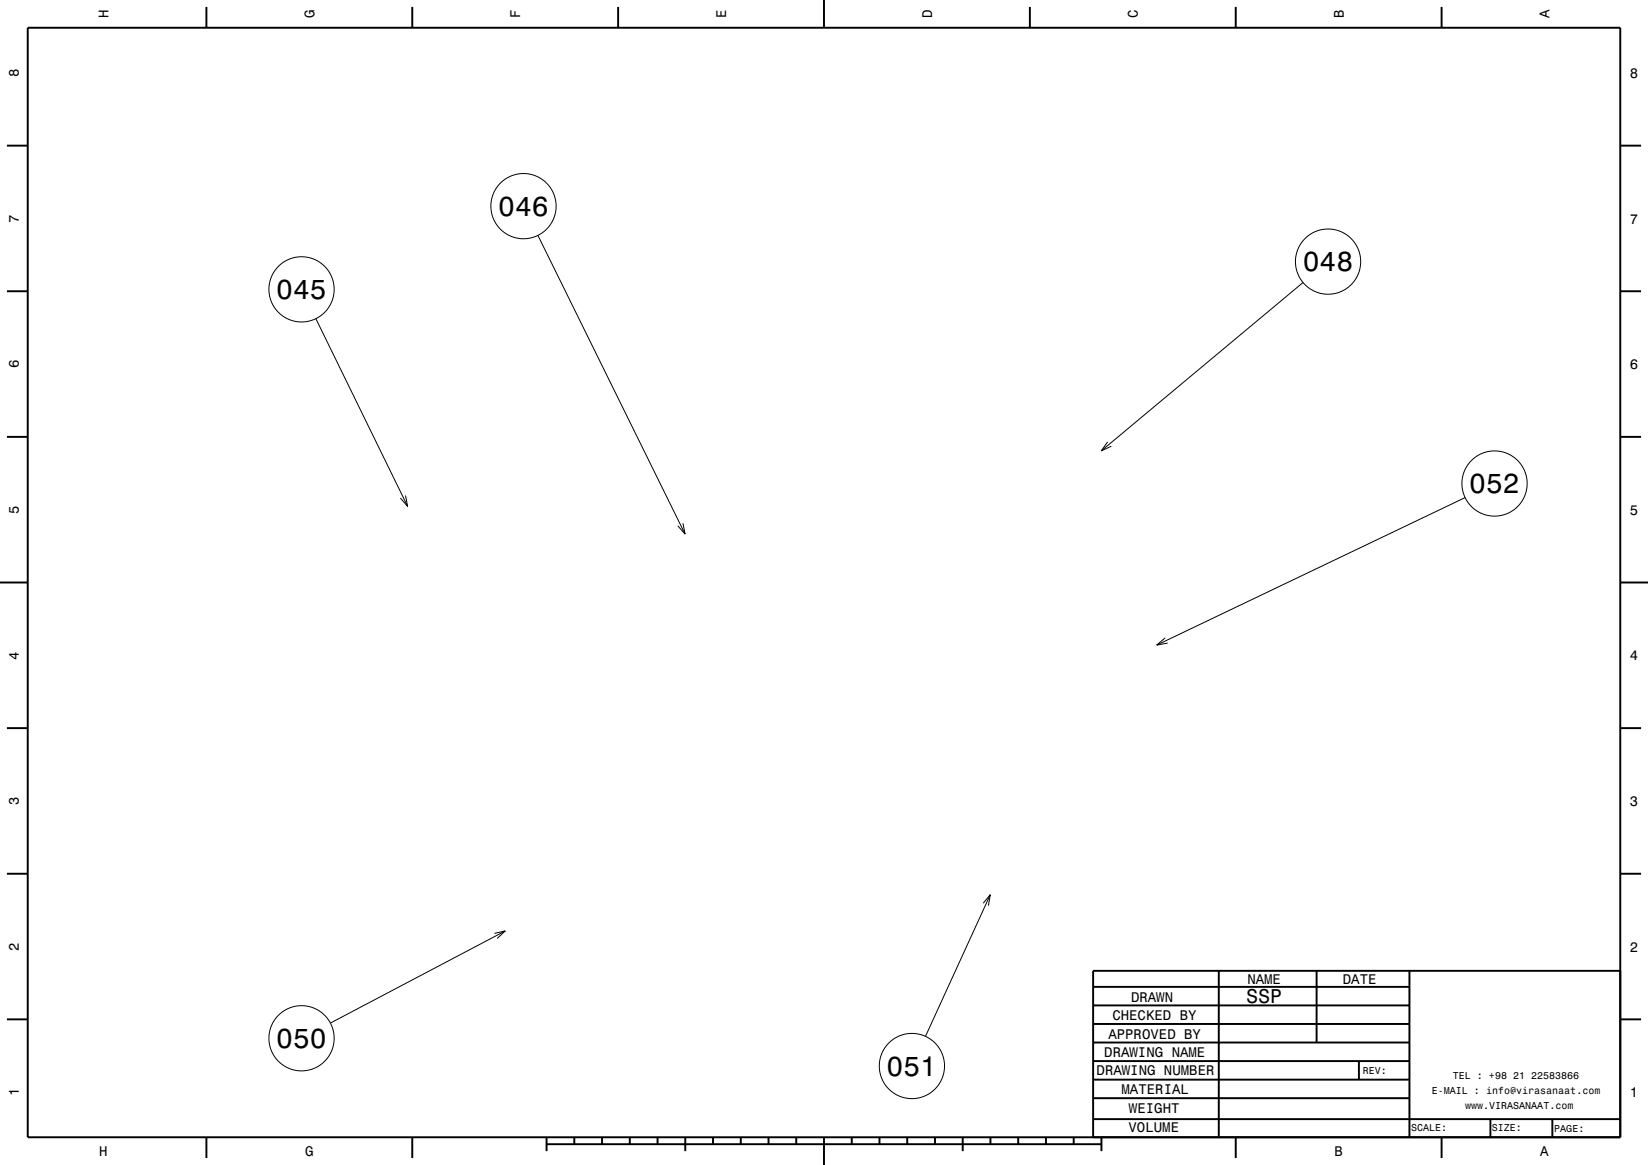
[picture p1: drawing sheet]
<svg xmlns="http://www.w3.org/2000/svg" width="297mm" height="210mm" viewBox="0 0 297 210" stroke-linecap="round" stroke-linejoin="round" font-family="sans-serif">
<g fill="none" stroke="#000" stroke-width=".35">
<path d="M5 5h287v200h-287zM37.2 1.3v3.7M74.3 1.3v3.7M111.4 1.3v3.7M148.5 0v5M185.6 1.3v3.7M222.7 1.3v3.7M259.8 1.3v3.7M1.2 26.3h3.8M292 26.3h3.8M1.2 52.5h3.8M292 52.5h3.8"/>
<path d="M1.2 78.8h3.8M292 78.8h3.8M0 105h5M292 105h5M1.2 131.3h3.8M292 131.3h3.8M1.2 157.5h3.8M292 157.5h3.8M197 177.9h57M219.6 174.9v30M237.3 175v12.9M254 175v30"/>
<path d="M292 175h-95v30M1.2 183.8h3.8M197 181.2h57M197 184.6h57M197 187.9h57M197 191.3h57M197 194.6h57M197 198h57M244.9 191.3v3.3M292 183.8h3.8M37.2 205v3.8M74.3 205v3.8"/>
<path d="M98.5 206.3h100M98.5 205v2.5M103.5 205v1.3M108.5 205v1.3M113.5 205v1.3M118.5 205v1.3M123.5 205v2.5M128.5 205v1.3M133.5 205v1.3M138.5 205v1.3M143.5 205v1.3M148.5 205v5"/>
<path d="M153.5 205v1.3M158.5 205v1.3M163.5 205v1.3M168.5 205v1.3M173.5 205v2.5M178.5 205v1.3M183.5 205v1.3M188.5 205v1.3M193.5 205v1.3M197 201.7h95M198.5 205v2.5M222.7 205v3.8"/>
<path d="M259.8 205v3.8M268.6 201.7v3.3M279.8 201.8v3.2"/>
</g>
<g fill="none" stroke="#000" stroke-width=".18">
<path d="M56.9 57.4l16.6 33.9M96.9 42.4l26.6 53.9M234.8 50.9l-36.3 30.4M199.6 79.6l-1.1 1.7 1.8-.9M73.1 89.3l.4 2-1.3-1.5M123.1 94.3l.4 2-1.4-1.5M264 89.7l-55.5 26.6M210 115l-1.5 1.3 1.9-.4M89.1 168.3l2-.5-1.5 1.4M91.1 167.8l-31.6 16.6M177.2 162.8l1.3-1.5-.4 2M178.5 161.3l-11.7 25.5"/>
<circle cx="94.3" cy="37.2" r="5.9"/>
<circle cx="54.3" cy="52.2" r="5.9"/>
<circle cx="239.3" cy="47.2" r="5.9"/>
<circle cx="269.3" cy="87.2" r="5.9"/>
<circle cx="54.3" cy="187.2" r="5.9"/>
<circle cx="164.3" cy="192.2" r="5.9"/>
</g>
<g font-size="5">
<text x="89.8" y="38.9">046</text>
<text x="49.8" y="53.9">045</text>
<text x="234.8" y="48.9">048</text>
<text x="264.8" y="88.9">052</text>
<text x="49.8" y="188.9">050</text>
<text x="159.8" y="193.9">051</text>
</g>
<text font-size="3.6" x="224.6" y="180.7">SSP</text>
<g font-size="2.5">
<text x="19.6" y="3.3" transform="rotate(-90 19.6 3.3)">H</text>
<text x="56.7" y="3.3" transform="rotate(-90 56.7 3.3)">G</text>
<text x="93.8" y="3.3" transform="rotate(-90 93.8 3.3)">F</text>
<text x="130.9" y="3.3" transform="rotate(-90 130.9 3.3)">E</text>
<text x="168" y="3.3" transform="rotate(-90 168 3.3)">D</text>
<text x="205.1" y="3.3" transform="rotate(-90 205.1 3.3)">C</text>
<text x="242.2" y="3.3" transform="rotate(-90 242.2 3.3)">B</text>
<text x="279.3" y="3.3" transform="rotate(-90 279.3 3.3)">A</text>
<text x="3.4" y="13.9" transform="rotate(-90 3.4 13.9)">8</text>
<text x="293.7" y="14">8</text>
<text x="3.4" y="40.1" transform="rotate(-90 3.4 40.1)">7</text>
<text x="293.7" y="40.3">7</text>
<text x="3.4" y="66.4" transform="rotate(-90 3.4 66.4)">6</text>
<text x="293.7" y="66.5">6</text>
<text x="3.4" y="92.6" transform="rotate(-90 3.4 92.6)">5</text>
<text x="293.7" y="92.8">5</text>
<text x="3.4" y="118.9" transform="rotate(-90 3.4 118.9)">4</text>
<text x="293.7" y="119">4</text>
<text x="3.4" y="145.1" transform="rotate(-90 3.4 145.1)">3</text>
<text x="293.7" y="145.3">3</text>
<text x="3.4" y="171.4" transform="rotate(-90 3.4 171.4)">2</text>
<text x="293.7" y="171.5">2</text>
<text x="224.8" y="177.3">NAME</text>
<text x="242" y="177.3">DATE</text>
<text x="200.5" y="183.9">CHECKED BY</text>
<text x="203.8" y="180.5">DRAWN</text>
<text x="199" y="190.6">DRAWING NAME</text>
<text x="199.7" y="187.2">APPROVED BY</text>
<text x="3.4" y="197.6" transform="rotate(-90 3.4 197.6)">1</text>
<text x="197.6" y="193.8">DRAWING NUMBER</text>
<text x="202.1" y="197.2">MATERIAL</text>
<text x="293.7" y="197.8">1</text>
<text x="203.5" y="200.6">WEIGHT</text>
<text x="17.9" y="208.4">H</text>
<text x="55" y="208.4">G</text>
<text x="203.4" y="204.1">VOLUME</text>
<text x="240.5" y="208.4">B</text>
<text x="277.6" y="208.4">A</text>
</g>
<g font-size="1.8">
<text x="245.6" y="193.6">REV:</text>
<text x="258" y="197.2">E-MAIL : info@virasanaat.com</text>
<text x="261.8" y="194.6">TEL : +98 21 22583866</text>
<text x="254.3" y="203.9">SCALE:</text>
<text x="264" y="199.9">www.VIRASANAAT.com</text>
<text x="268.8" y="203.9">SIZE:</text>
<text x="280.1" y="204">PAGE:</text>
</g>
</svg>
